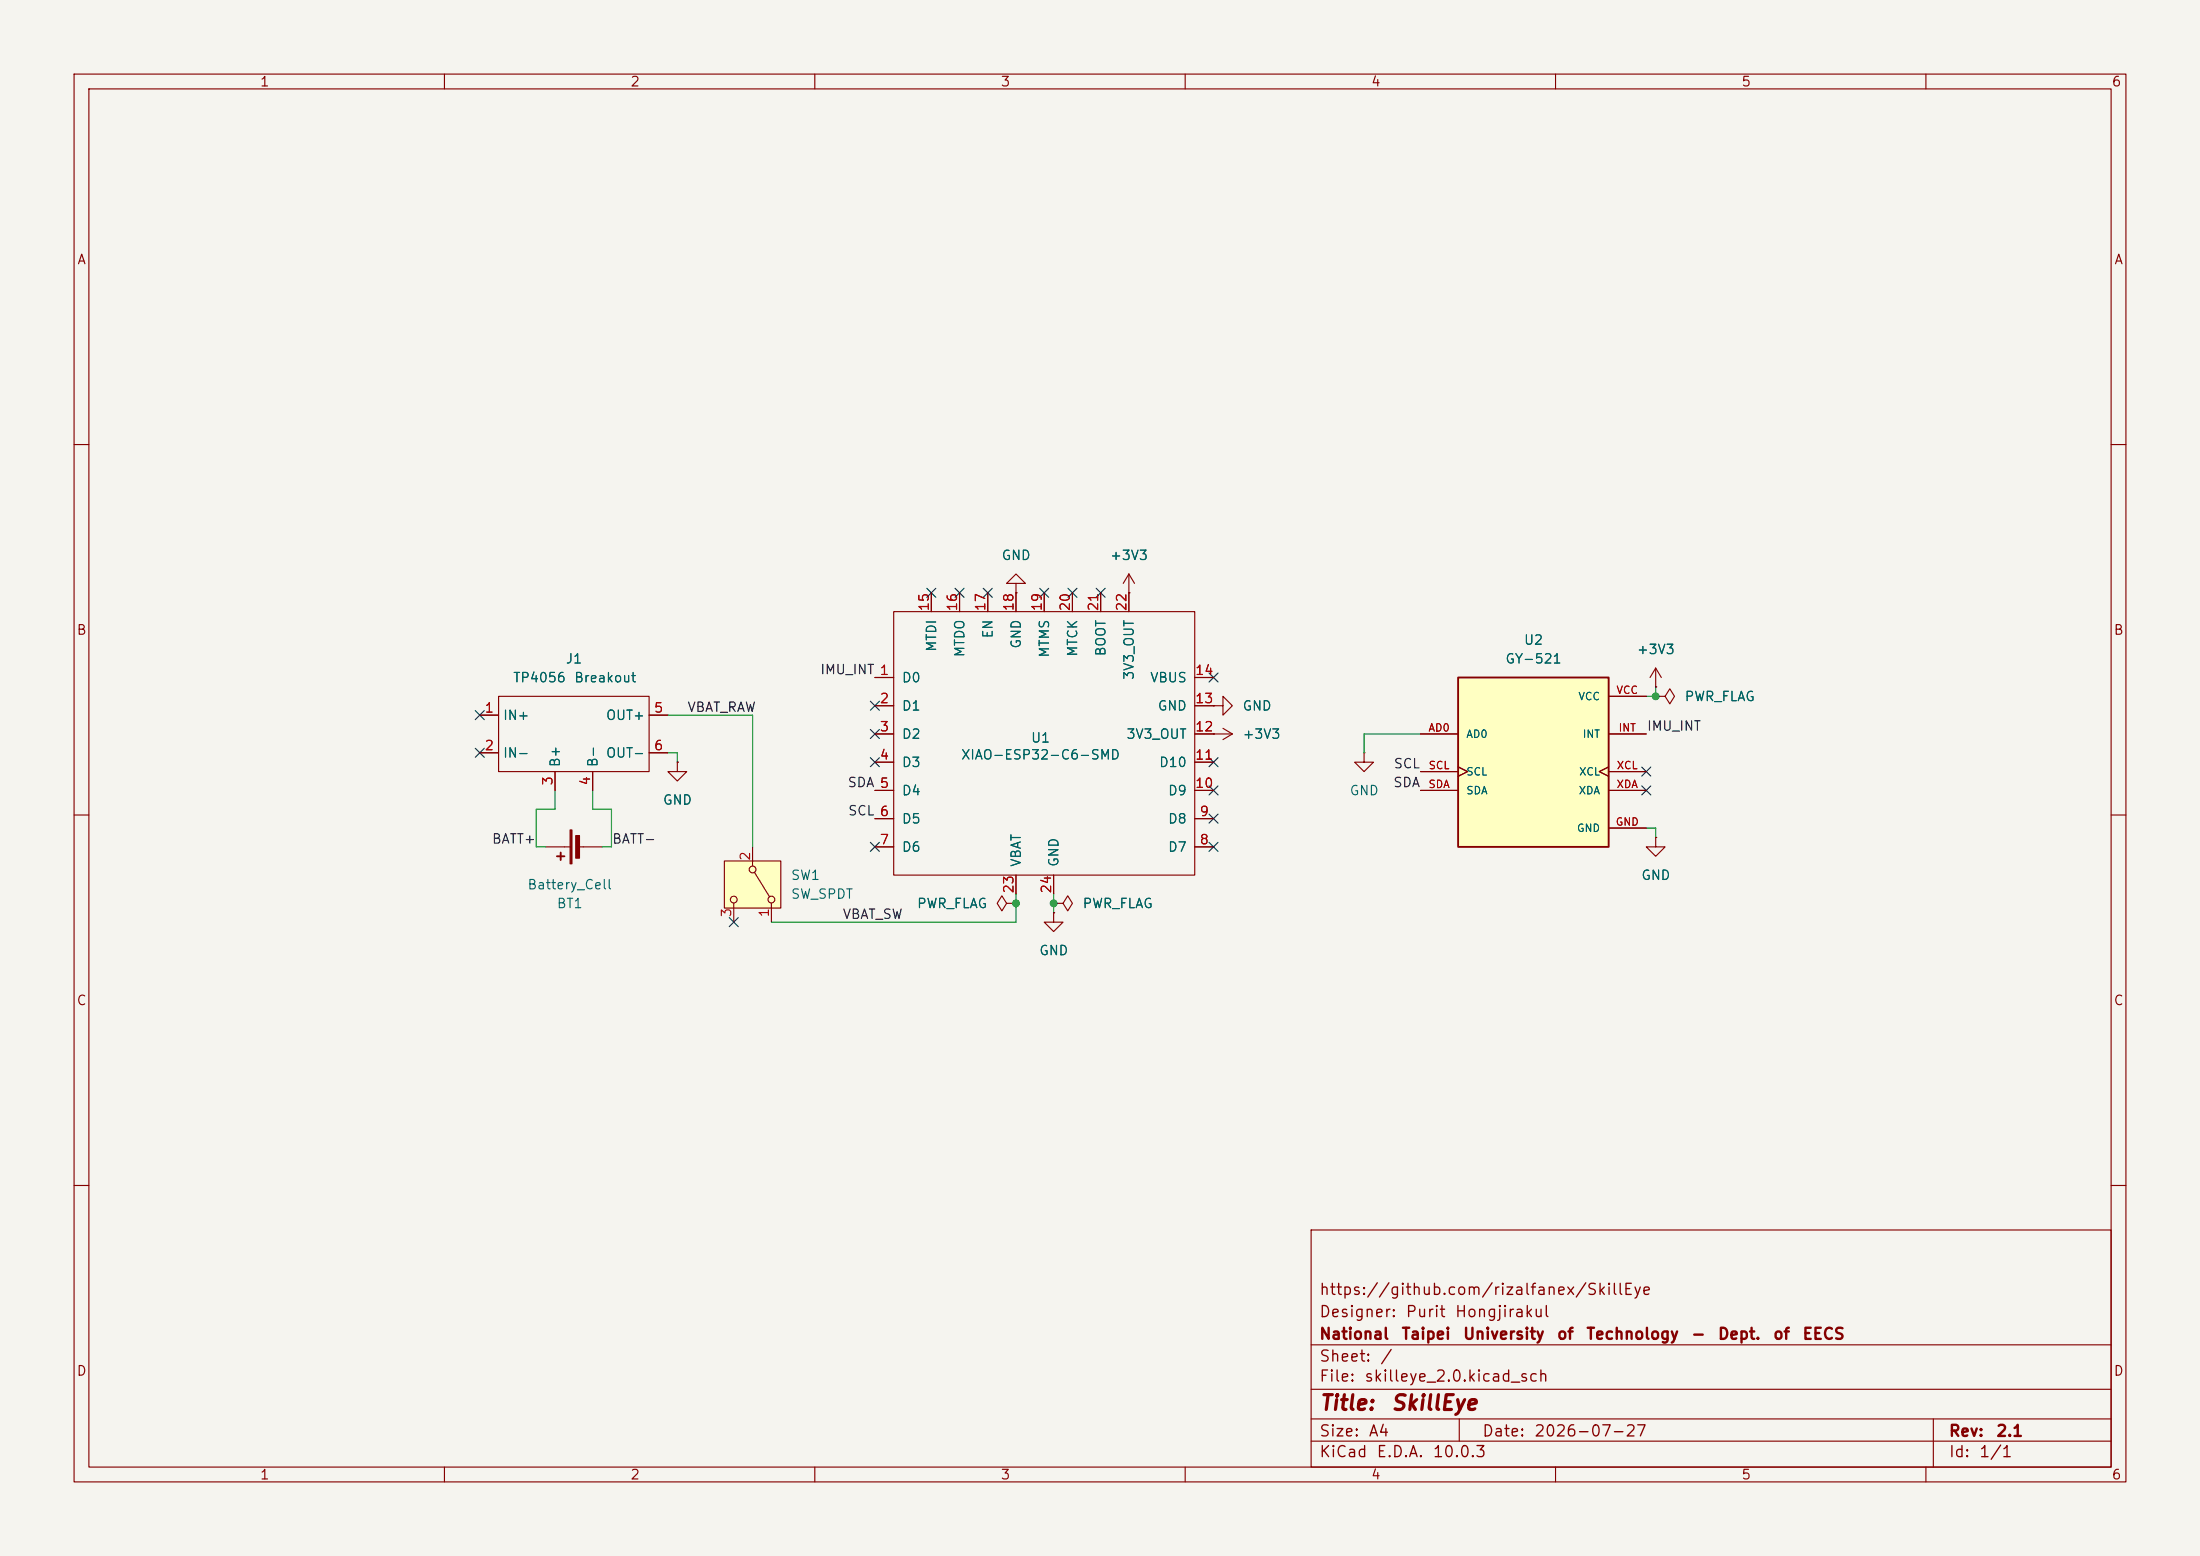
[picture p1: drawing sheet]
<svg xmlns="http://www.w3.org/2000/svg" width="297mm" height="210mm" viewBox="0 0 297 210" stroke-linecap="round" stroke-linejoin="round" font-family="sans-serif">
<path d="M0 0h297v210h-297z" fill="#f5f4ef" stroke="#f5f4ef" stroke-width=".14"/>
<g fill="none" stroke="#840000" stroke-width=".15">
<path d="M10 10h277v190h-277zM12 12h273v186h-273zM60 10v2M110 10v2M160 10v2M210 10v2M260 10v2M10 60h2M137.2 78.7h1.2l-1.2-1.2-1.3 1.2h1.3v1.3M152.4 77.5v5.1M152.4 77.5l-.8 1.2M152.4 77.5l.8 1.2"/>
<path d="M285 60h2M64.8 96.5h2.5M67.3 94h20.3v10.1h-20.3zM87.6 96.5h2.6M118.1 91.4h2.5M118.1 95.3h2.5M118.1 99.1h2.5M120.6 82.6h40.7v35.5h-40.7zM125.7 80v2.6M129.5 80v2.6M133.3 80v2.6M137.2 80h.1"/>
<path d="M137.2 80v2.6M141 80v2.6M144.8 80v2.6M148.6 80v2.6M152.4 80h.1M161.3 91.4h2.5M161.3 95.3h2.5M161.3 99.1h2.5M163.8 95.3h1.3v-1.3l1.3 1.3-1.3 1.2v-1.2M163.8 95.3h.1M223.5 94h1.3l.6-1 .7 1-.7 1-.6-1M223.5 94h.1"/>
<path d="M10 110h2M64.8 101.6h2.5M73.7 114.3h3.3M74.9 104.1v2.6M78 114.3h3.3M80 104.1v2.6M87.6 101.6h2.6M118.1 114.3h2.5M118.1 102.9h2.5M118.1 106.7h2.5M118.1 110.5h2.5M137.2 118.1v2.6"/>
<path d="M142.2 118.1v2.6M161.3 114.3h2.5M161.3 102.9h2.5M161.3 106.7h2.5M161.3 110.5h2.5M223.5 113v1.3h1.3l-1.3 1.3-1.3-1.3h1.3M223.5 113h.1M285 110h2M142.2 121.9h1.3l.6-1 .7 1-.7 1-.6-1M142.2 121.9h.1M10 160h2M177 166h108v32h-108z"/>
<path d="M285 160h2M60 198v2M110 198v2M160 198v2M177 194.5h108M177 191.5h108M177 187.5h108M177 181.5h108M197 191.5v3M210 198v2M260 198v2M261 191.5v6.5"/>
</g>
<g fill="#840000" stroke="#840000" stroke-width=".15">
<path d="M77 112h.2v4.6h-.2z"/>
<path d="M77.7 112.8h.5v3h-.5z"/>
</g>
<path d="M75.2 115.6h1M75.7 115.1v1" fill="none" stroke="#840000" stroke-width=".25"/>
<path d="M97.8 116.2h7.6v6.4h-7.6z" fill="#ffffc2"/>
<g fill="none" stroke="#840000" stroke-width=".15">
<path d="M163.8 99.1h.1M163.8 99.1h2.6M165.1 98.3l1.3 .8M166.4 99.1l-1.3 .7M223.5 92.7h.1M223.5 90.2l-.7 1.2M223.5 90.2l.8 1.2M223.5 90.2v2.5M91.4 102.9v1.2h1.3l-1.3 1.3-1.2-1.3h1.2M91.4 102.9h.1M97.8 116.2h7.6v6.4h-7.6zM101.6 114.3v2.5"/>
<path d="M101.9 117.7l2 3.3M99.1 121.9v2.6M104.1 121.9v2.6"/>
<circle cx="101.6" cy="117.3" r=".46"/>
<circle cx="99.1" cy="121.4" r=".46"/>
<circle cx="104.1" cy="121.4" r=".46"/>
</g>
<path d="M196.8 91.4h20.4v22.9h-20.4z" fill="#ffffc2"/>
<path d="M196.8 91.4h20.4v22.9h-20.4z" fill="none" stroke="#840000" stroke-width=".25"/>
<g fill="none" stroke="#840000" stroke-width=".15">
<path d="M64.8 96.5h2.5M87.6 96.5h2.6M118.1 99.1h2.5M118.1 91.4h2.5M118.1 95.3h2.5M125.7 80v2.6M129.5 80v2.6M133.3 80v2.6M137.2 80h.1M137.2 80v2.6M141 80v2.6M144.8 80v2.6"/>
<path d="M148.6 80v2.6M152.4 80h.1M152.4 80v2.6M161.3 99.1h2.5M161.3 91.4h2.5M161.3 95.3h2.5M163.8 95.3h.1M163.8 99.1h.1M191.8 99.1h5M217.2 99.1h5M217.2 94h5M223.5 94h.1"/>
<path d="M223.5 92.7h.1M64.8 101.6h2.5M74.9 104.1v2.6M80 104.1v2.6M87.6 101.6h2.6M91.4 102.9h.1M118.1 106.7h2.5M118.1 102.9h2.5M118.1 110.5h2.5M118.1 114.3h2.5M137.2 118.1v2.6M142.2 118.1v2.6"/>
<path d="M161.3 106.7h2.5M161.3 102.9h2.5M161.3 110.5h2.5M161.3 114.3h2.5M184.1 101.6v1.3h1.3l-1.3 1.2-1.2-1.2h1.2M184.1 101.6h.1M191.8 104.1h5M191.8 106.7h5M196.8 103.5l1.3 .6-1.3 .7M217.2 103.5l-1.3 .6 1.3 .7M217.2 111.8h5M217.2 104.1h5"/>
<path d="M217.2 106.7h5M223.5 113h.1M135.9 121.9l-.6-1-.7 1 .7 1 .6-1h1.3M137.2 121.9h.1M142.2 123.2v1.3h1.3l-1.3 1.2-1.2-1.2h1.2M142.2 123.2h.1M142.2 121.9h.1"/>
</g>
<path d="M90.2 96.5h11.4v17.8M191.8 99.1h-7.7v2.5M223.5 92.7v1.3h-1.3M74.9 106.7v2.5h-2.5v5.1h1.3M80 106.7v2.5h2.5v5.1h-1.2M90.2 101.6h1.2v1.3M222.2 111.8h1.3v1.2M137.2 120.7v3.8h-33.1M142.2 120.7v2.5" fill="none" stroke="#009600" stroke-width=".15"/>
<g fill="none" stroke="#000084" stroke-width=".15">
<path d="M125.1 79.4l1.2 1.2M126.3 79.4l-1.2 1.2M128.9 79.4l1.2 1.2M130.1 79.4l-1.2 1.2M132.7 79.4l1.3 1.2M134 79.4l-1.3 1.2M140.4 79.4l1.2 1.2M141.6 79.4l-1.2 1.2M144.2 79.4l1.2 1.2M145.4 79.4l-1.2 1.2M148 79.4l1.2 1.2M149.2 79.4l-1.2 1.2"/>
<path d="M64.2 95.9l1.2 1.2M65.4 95.9l-1.2 1.2M117.5 94.6l1.2 1.3M117.5 98.5l1.2 1.2M118.7 94.6l-1.2 1.3M118.7 98.5l-1.2 1.2M163.2 90.8l1.2 1.2M164.4 90.8l-1.2 1.2M64.2 101l1.2 1.2M65.4 101l-1.2 1.2M117.5 102.3l1.2 1.2M117.5 113.7l1.2 1.2"/>
<path d="M118.7 102.3l-1.2 1.2M118.7 113.7l-1.2 1.2M163.2 106.1l1.2 1.2M163.2 109.9l1.2 1.2M163.2 102.3l1.2 1.2M163.2 113.7l1.2 1.2M164.4 106.1l-1.2 1.2M164.4 109.9l-1.2 1.2M164.4 102.3l-1.2 1.2M164.4 113.7l-1.2 1.2M221.6 106.1l1.3 1.2M221.6 103.5l1.3 1.2"/>
<path d="M222.9 106.1l-1.3 1.2M222.9 103.5l-1.3 1.2M98.5 123.9l1.2 1.2M99.7 123.9l-1.2 1.2"/>
</g>
<g fill="#009600" stroke="#009600" stroke-width=".14">
<circle cx="137.2" cy="121.9" r=".46"/>
<circle cx="142.2" cy="121.9" r=".46"/>
<circle cx="223.5" cy="94" r=".46"/>
</g>
<g font-size="2" fill="#840000">
<text x="178" y="190.8">Title:</text>
<text x="187.7" y="190.8">SkillEye</text>
</g>
<g font-size="1.5" fill="#840000">
<text x="178" y="178.2">Designer:</text>
<text x="178" y="175.2">https://github.com/rizalfanex/SkillEye</text>
<text x="189.7" y="178.2">Purit</text>
<text x="196.3" y="178.2">Hongjirakul</text>
<text x="178" y="184.2">Sheet:</text>
<text x="178" y="181.2">National</text>
<text x="186.2" y="184.2">/</text>
<text x="189.1" y="181.2">Taipei</text>
<text x="197.4" y="181.2">University</text>
<text x="210.1" y="181.2">of</text>
<text x="214" y="181.2">Technology</text>
<text x="228.2" y="181.2">-</text>
<text x="231.8" y="181.2">Dept.</text>
<text x="239.3" y="181.2">of</text>
<text x="243.2" y="181.2">EECS</text>
<text x="178" y="186.9">File:</text>
<text x="184.1" y="186.9">skilleye_2.0.kicad_sch</text>
<text x="178" y="197.1">KiCad</text>
<text x="178" y="194.3">Size:</text>
<text x="184.7" y="194.3">A4</text>
<text x="185.7" y="197.1">E.D.A.</text>
<text x="193.3" y="197.1">10.0.3</text>
<text x="200" y="194.3">Date:</text>
<text x="207" y="194.3">2026-07-27</text>
<text x="263" y="194.3">Rev:</text>
<text x="263" y="197.1">Id:</text>
<text x="267.1" y="197.1">1/1</text>
<text x="269.4" y="194.3">2.1</text>
</g>
<g font-size="1.3" fill="#840000">
<text x="35" y="12">1</text>
<text x="85" y="12">2</text>
<text x="135" y="12">3</text>
<text x="185" y="12">4</text>
<text x="235" y="12">5</text>
<text x="285" y="12">6</text>
<text x="10.3" y="36">A</text>
<text x="285.3" y="36">A</text>
<text x="10.3" y="86">B</text>
<text x="285.3" y="86">B</text>
<text x="10.3" y="136">C</text>
<text x="285.3" y="136">C</text>
<text x="10.3" y="186">D</text>
<text x="285.3" y="186">D</text>
<text x="35" y="200">1</text>
<text x="85" y="200">2</text>
<text x="135" y="200">3</text>
<text x="185" y="200">4</text>
<text x="235" y="200">5</text>
<text x="285" y="200">6</text>
</g>
<g font-size="1.3" fill="#006464">
<text x="135.1" y="75.9">GND</text>
<text x="149.8" y="75.9">+3V3</text>
<text x="76.3" y="89.9">J1</text>
<text x="126.7" y="88.1" transform="rotate(-90 126.7 88.1)">MTDI</text>
<text x="130.5" y="88.8" transform="rotate(-90 130.5 88.8)">MTDO</text>
<text x="134.3" y="86.2" transform="rotate(-90 134.3 86.2)">EN</text>
<text x="138.1" y="87.6" transform="rotate(-90 138.1 87.6)">GND</text>
<text x="141.9" y="88.8" transform="rotate(-90 141.9 88.8)">MTMS</text>
<text x="145.8" y="88.7" transform="rotate(-90 145.8 88.7)">MTCK</text>
<text x="149.6" y="88.7" transform="rotate(-90 149.6 88.7)">BOOT</text>
<text x="203.1" y="89.9">GY-521</text>
<text x="205.6" y="87.3">U2</text>
<text x="220.9" y="88.6">+3V3</text>
<text x="69.2" y="92.4">TP4056</text>
<text x="77.4" y="92.4">Breakout</text>
<text x="121.7" y="92.4">D0</text>
<text x="153.4" y="91.9" transform="rotate(-90 153.4 91.9)">3V3_OUT</text>
<text x="155.2" y="92.4">VBUS</text>
<text x="227.3" y="95">PWR_FLAG</text>
<text x="67.8" y="97.5">IN+</text>
<text x="81.7" y="97.5">OUT+</text>
<text x="121.7" y="96.2">D1</text>
<text x="121.7" y="100">D2</text>
<text x="139.1" y="100.5">U1</text>
<text x="152" y="100">3V3_OUT</text>
<text x="156.2" y="96.2">GND</text>
<text x="167.6" y="96.2">GND</text>
<text x="167.6" y="100">+3V3</text>
<text x="67.8" y="102.6">IN-</text>
<text x="75.9" y="103.6" transform="rotate(-90 75.9 103.6)">B+</text>
<text x="81" y="103.6" transform="rotate(-90 81 103.6)">B-</text>
<text x="81.7" y="102.6">OUT-</text>
<text x="121.7" y="103.8">D3</text>
<text x="121.7" y="107.7">D4</text>
<text x="129.7" y="102.8">XIAO-ESP32-C6-SMD</text>
<text x="156.4" y="103.8">D10</text>
<text x="157.6" y="107.7">D9</text>
<text x="182.1" y="107.7">GND</text>
<text x="89.4" y="108.9">GND</text>
<text x="121.7" y="111.5">D5</text>
<text x="157.6" y="111.5">D8</text>
<text x="106.7" y="119.1">SW1</text>
<text x="121.7" y="115.3">D6</text>
<text x="138.1" y="117.1" transform="rotate(-90 138.1 117.1)">VBAT</text>
<text x="143.2" y="117.1" transform="rotate(-90 143.2 117.1)">GND</text>
<text x="157.6" y="115.3">D7</text>
<text x="221.5" y="119.1">GND</text>
<text x="71.1" y="120.4">Battery_Cell</text>
<text x="75.1" y="122.9">BT1</text>
<text x="106.7" y="121.6">SW_SPDT</text>
<text x="123.7" y="122.9">PWR_FLAG</text>
<text x="146.1" y="122.9">PWR_FLAG</text>
<text x="140.2" y="129.2">GND</text>
</g>
<g font-size="1.3" fill="#a90000">
<text x="125.7" y="82.6" transform="rotate(-90 125.7 82.6)">15</text>
<text x="129.5" y="82.6" transform="rotate(-90 129.5 82.6)">16</text>
<text x="133.3" y="82.6" transform="rotate(-90 133.3 82.6)">17</text>
<text x="137.1" y="82.6" transform="rotate(-90 137.1 82.6)">18</text>
<text x="140.9" y="82.6" transform="rotate(-90 140.9 82.6)">19</text>
<text x="144.8" y="82.6" transform="rotate(-90 144.8 82.6)">20</text>
<text x="148.6" y="82.6" transform="rotate(-90 148.6 82.6)">21</text>
<text x="152.4" y="82.6" transform="rotate(-90 152.4 82.6)">22</text>
<text x="118.7" y="95.2">2</text>
<text x="118.7" y="91.4">1</text>
<text x="161.2" y="95.2">13</text>
<text x="161.2" y="91.4">14</text>
<text x="65.3" y="96.5">1</text>
<text x="65.3" y="101.6">2</text>
<text x="88.2" y="96.5">5</text>
<text x="88.2" y="101.6">6</text>
<text x="118.7" y="99">3</text>
<text x="161.2" y="99">12</text>
<text x="74.9" y="106.1" transform="rotate(-90 74.9 106.1)">3</text>
<text x="80" y="106.1" transform="rotate(-90 80 106.1)">4</text>
<text x="118.7" y="102.8">4</text>
<text x="118.7" y="106.7">5</text>
<text x="161.2" y="106.7">10</text>
<text x="161.2" y="102.8">11</text>
<text x="118.7" y="110.5">6</text>
<text x="161.9" y="110.5">9</text>
<text x="101.6" y="116.3" transform="rotate(-90 101.6 116.3)">2</text>
<text x="118.7" y="114.3">7</text>
<text x="161.9" y="114.3">8</text>
<text x="99" y="123.9" transform="rotate(-90 99 123.9)">3</text>
<text x="104.1" y="123.9" transform="rotate(-90 104.1 123.9)">1</text>
<text x="137.1" y="120.7" transform="rotate(-90 137.1 120.7)">23</text>
<text x="142.2" y="120.7" transform="rotate(-90 142.2 120.7)">24</text>
</g>
<g font-size="1.3" fill="#0f0f0f">
<text x="110.6" y="91.3">IMU_INT 1</text>
<text x="92.7" y="96.4">VBAT_RAW</text>
<text x="222.2" y="98.9">IMU_INT</text>
<text x="114.3" y="106.6">SDA 5</text>
<text x="188" y="106.6">SDA</text>
<text x="188.1" y="104">SCL</text>
<text x="114.4" y="110.4">SCL 6</text>
<text x="66.3" y="114.2">BATT+</text>
<text x="82.5" y="114.2">BATT-</text>
<text x="113.7" y="124.3">VBAT_SW</text>
</g>
<g font-size="1" fill="#006464">
<text x="213" y="94.8">VCC</text>
<text x="197.9" y="99.8">AD0</text>
<text x="213.6" y="99.8">INT</text>
<text x="197.9" y="104.9">SCL</text>
<text x="197.9" y="107.5">SDA</text>
<text x="213" y="107.5">XDA</text>
<text x="213.1" y="104.9">XCL</text>
<text x="212.8" y="112.5">GND</text>
</g>
<g font-size="1" fill="#a90000">
<text x="218.1" y="93.9">VCC</text>
<text x="192.8" y="99">AD0</text>
<text x="218.4" y="99">INT</text>
<text x="192.8" y="106.6">SDA</text>
<text x="192.8" y="104.1">SCL</text>
<text x="218.2" y="106.6">XDA</text>
<text x="218.2" y="104.1">XCL</text>
<text x="218" y="111.7">GND</text>
</g>
</svg>
